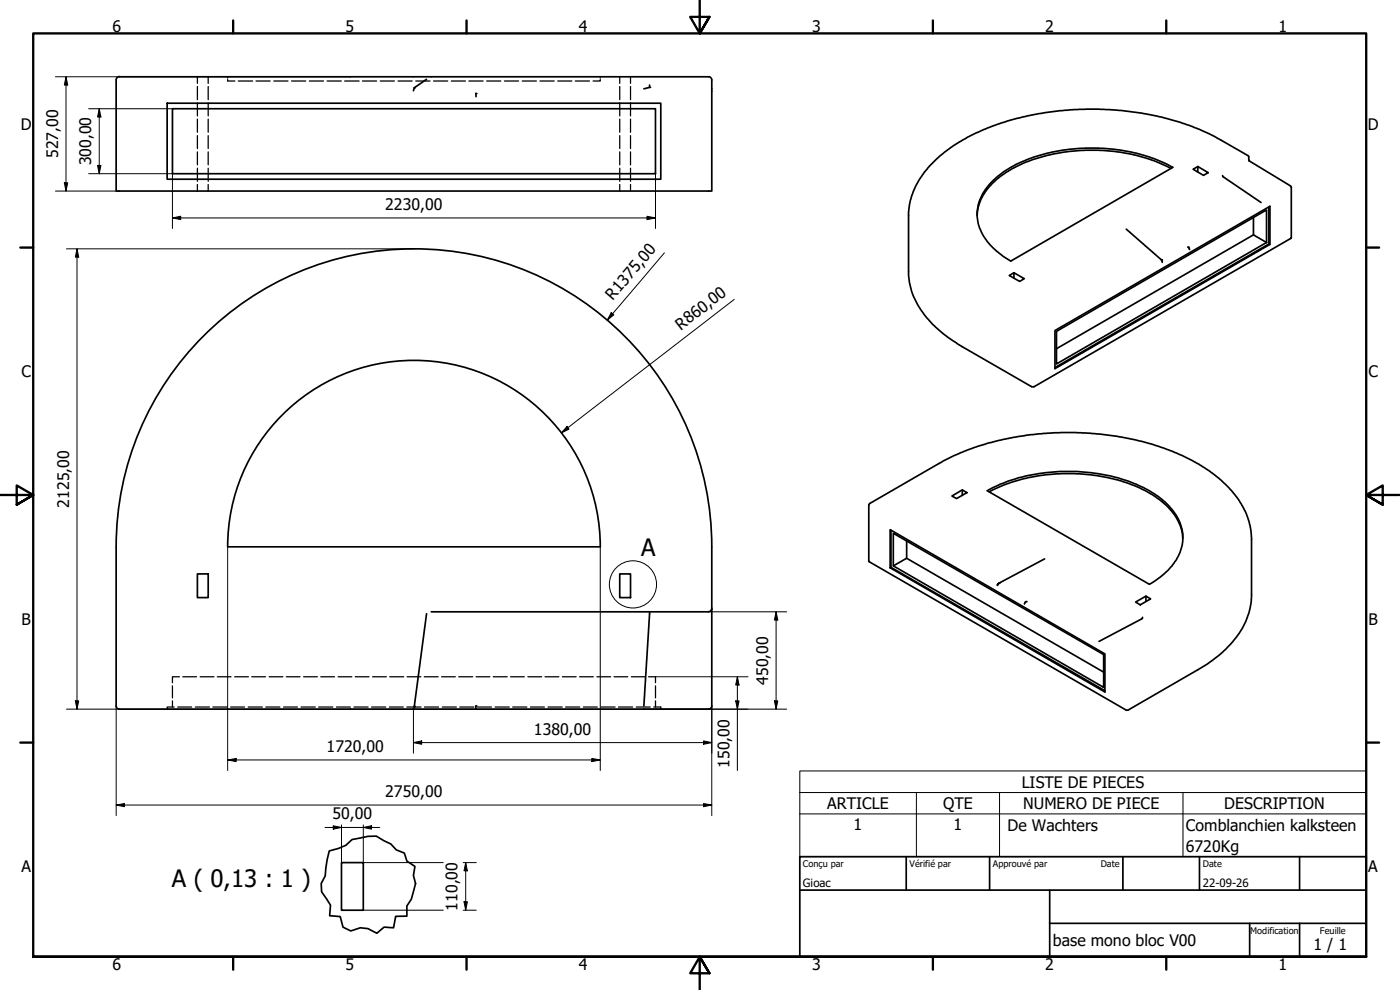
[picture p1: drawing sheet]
<svg xmlns="http://www.w3.org/2000/svg" width="420mm" height="297mm" viewBox="0 0 420 297" stroke-linecap="round" stroke-linejoin="round" font-family="sans-serif">
<!-- layer: Visible (ISO) -->
<g fill="none" stroke="#000" stroke-width=".51">
<path d="M35.8 23h177.1l.7 .9v33.4h-178.7v-33.3M35.8 23a.98 .98 0 0 0-.9 1M50.2 31h148.1v22.8h-148.1zM51.8 32.6h144.9v19.5h-144.9zM128 23.8l-3.7 2.5-.2 .9M142.8 28.1l.1 .9M194.9 25.5v.7l-1.7 .5M297.6 54.7a37.3 37.3 0 0 1 20.9-9.6 53.1 53.1 0 0 1 33.5 5.1l-48.7 28.1a19.3 19.3 0 0 1-9.7-11.3 13.2 13.2 0 0 1 4-12.3zM351.4 50.5a54.5 54.5 0 0 0-42.9-2.1 25 25 0 0 0-14 11.1l-1 3-.3 2.1M358.1 50.8l1.4-.8 3.1 1.8-1.4 .8zM359.5 50v1.6M366.9 52.7l.3 .4 11.3 7.7"/>
<path d="M374.6 46.7l.2 .4M374.6 46.7l-10-5.7-4.7-2.2-6.8-2.4-4.6-1.3-5.7-1.1-9.9-1.1-7.1-.1-4.5 .1-10.8 1.4-5.2 1.2-4.9 1.4-7.5 3-2.7 1.4-4.2 2.5-4 3-3.1 3.1-3.1 4.1-1.8 3.6-.8 2.4-.4 2.4-.1 19.1a24 24 0 0 0 9.6 18l2.2 1.7 4.2 2.8 20.9 12h.8l77.1-44.5v-15.4l-12.6-7.8-.1-1.2M338 68.8l10.6 9.2 .2 .7M356.6 74.2l.4 .7M376.2 65.3v5.2l3.9 2.3M376.2 70.5l-59.1 34.1M380.8 62.1v11.1M381.1 73.3v-11.4l-64.5 37.3v11.4l64.5-37.3-.3-.1-64.2 37.1M302.9 82.7l1.4-.9 3.1 1.8-1.4 .8zM304.3 81.8v1.7M317.1 99.4l63-36.4v9.8l-63 36.4zM261 151.1l21.9-12.7 3.4-1.7 7.1-2.8 6.4-1.8 8.1-1.5 10.5-.8h4.6l6.9 .4 5.4 .7 5.3 1 5.5 1.5 4.8 1.7 3.7 1.5 5.3 2.7 3 2 3.1 2.3 2.9 2.8 2.2 2.7 1.5 2.1 1.4 2.9 .8 2.3 .6 2.7 .2 2.1v17.3a23.5 23.5 0 0 1-8.6 17.1l-5 3.8-23.4 13.6-.5 .1-77.3-44.6-.1-16.9 .3-.5"/>
<path d="M267.1 158.9l64.5 37.3v11.4l-64.5-37.2zM267.4 159.1v11.1M285.7 148.8l3.1-1.8 1.4 .8-3.1 1.8zM288.8 147v1.6M296.3 147.2a52.4 52.4 0 0 1 30.5-5.4 40.8 40.8 0 0 1 23.1 9.1 13.5 13.5 0 0 1 4.6 13.6 19.3 19.3 0 0 1-9.6 10.8zM296.9 147.6a54.5 54.5 0 0 1 42.8-2.1 24.6 24.6 0 0 1 14 11.1l.9 2.5 .4 2.5M34.9 164.1v47.7a.98 .98 0 0 0 .9 1M34.9 164a89.4 89.4 0 0 1 89.3-89.3 89.4 89.4 0 0 1 89.4 89.3M59.2 172.2h3.3v7.1h-3.3zM68.3 164a55.9 55.9 0 0 1 56-55.9 55.9 55.9 0 0 1 55.8 55.9M68.3 164.1h111.8M186 172.2h3.2v7.1h-3.2z"/>
<path d="M213.6 164.1v47.7a.98 .98 0 0 1-1 1h-176.8M267.1 170.4l.3-.2 64.2 37M268.1 160l63.1 36.4v9.8l-63.1-36.4zM268.1 169.8l4-2.3 59.1 34.2M272.1 162.3v5.2M313.5 167.7l-13.7 7.3-.5 .6M343.9 178.9v1.6M128 184.1l-3.7 28.2-.2 .5M194.9 183.6l-1.7 28.2M213.6 182.5l-.4 .9-.5 .2h-83.3M307.9 180.5l-.4 .7M340.8 180.6l3.1-1.7 1.4 .8-3.1 1.8z"/>
<path d="M342.9 185.2l-.2 .5-12.9 6.8M142.8 211.8l.1 1M102.5 258.8h6.5v14.3h-6.5z"/>
</g>
<g fill="#000">
<circle cx="124.3" cy="26.3" r=".25"/>
<circle cx="142.8" cy="28.1" r=".25"/>
<circle cx="194.9" cy="26.2" r=".25"/>
<circle cx="348.6" cy="78" r=".25"/>
<circle cx="356.6" cy="74.2" r=".25"/>
<circle cx="299.8" cy="175" r=".25"/>
<circle cx="307.9" cy="180.5" r=".25"/>
<circle cx="124.3" cy="211.9" r=".25"/>
<circle cx="142.8" cy="211.8" r=".25"/>
</g>
<g fill="none" stroke="#000" stroke-width=".38">
<path d="M59.2 23v2M59.2 26v3.9M59.2 30.8v4M59.2 35.7v4M62.5 23v2M62.5 26v3.9M62.5 30.8v4M62.5 35.7v4M68.3 23v.4M68.3 23.9v.4h2.2M71.5 24.3h4.3M76.8 24.3h4.3"/>
<path d="M82.2 24.3h4.2M87.5 24.3h4.3M92.8 24.3h4.3M98.2 24.3h4.2M103.4 24.3h4.4M108.8 24.3h4.2M114.1 24.3h4.3M119.4 24.3h4.3M124.8 24.3h4.2M130.1 24.3h4.3M135.4 24.3h4.3M140.7 24.3h4.3"/>
<path d="M146 24.3h4.3M151.4 24.3h4.2M156.7 24.3h4.3M162.1 24.3h4.2M167.4 24.3h4.2M172.7 24.3h4.2M180.1 23.9v.4h-2.1M180.1 23v.4M186 23v2M186 26v3.9M186 30.8v4M186 35.7v4"/>
<path d="M189.2 23v2M189.2 26v3.9M189.2 30.8v4M189.2 35.7v4M59.2 40.7v3.9M59.2 45.6v3.9M59.2 50.5v3.9M59.2 55.4v1.9M62.5 40.7v3.9M62.5 45.6v3.9M62.5 50.5v3.9M62.5 55.4v1.9"/>
<path d="M186 40.7v3.9M186 45.6v3.9M186 50.5v3.9M186 55.4v1.9M189.2 40.7v3.9M189.2 45.6v3.9M189.2 50.5v3.9M189.2 55.4v1.9M50.2 212.6v.2M51.8 205.8v3.6M51.8 210.3v1.8M52.3 212.1h-2.1v.2"/>
<path d="M53.3 212.1h4.2M53.8 203.1h-2v1.7M54.9 203.1h4.1M58.6 212.1h4.3M60.1 203.1h4.1M63.9 212.1h4.2M65.2 203.1h4.1M69.2 212.1h4.2M70.4 203.1h4.1M74.5 212.1h4.2M75.6 203.1h4.1M79.8 212.1h4.2"/>
<path d="M80.8 203.1h4.1M85.1 212.1h4.2M85.9 203.1h4.1M90.4 212.1h4.2M91.1 203.1h4.1M95.6 212.1h4.3M96.3 203.1h4.1M101 212.1h4.2M101.5 203.1h4.1M106.2 212.1h4.3M106.6 203.1h4.1M111.5 212.1h4.3"/>
<path d="M111.8 203.1h4.2M116.8 212.1h4.2M117 203.1h4.2M122.1 212.1h4.3M122.2 203.1h4.1M127.3 203.1h4.2M127.4 212.1h4.2M132.5 203.1h4.2M132.7 212.1h4.3M137.7 203.1h4.2M138 212.1h4.2M142.9 203.1h4.1"/>
<path d="M143.3 212.1h4.2M148 203.1h4.2M148.6 212.1h4.2M153.2 203.1h4.2M153.9 212.1h4.2M158.4 203.1h4.2M159.2 212.1h4.2M163.6 203.1h4.1M164.5 212.1h4.2M168.8 203.1h4.1M169.7 212.1h4.3M173.9 203.1h4.2"/>
<path d="M175.1 212.1h4.2M179.1 203.1h4.2M180.3 212.1h4.3M184.3 203.1h4.1M185.6 212.1h4.3M189.5 203.1h4.1M190.9 212.1h4.2M194.6 203.1h2.1v1.7M196.2 212.1h2.1v.2M196.7 205.8v3.6M196.7 210.3v1.8M198.3 212.6v.2"/>
</g>
<!-- layer: Ligne interrompue (ISO) -->
<path d="M98.8 255.3l2.8-.7 2.2-1 1.9-1.7 4.7-1h2.6l4.3 2.3 1.6 1.8 2.4 1 .8 2.4 2.4 1.6-.4 2.7 .6 2.4-1.3 4.7-1.3 2v3.1h-3.4l-.6 3.5-2.8-.2-2.2 1.8-2.7-1.4-2.3-.2-2.8 .9-2.4-1.1-.8-3.2-3.2-.2 .3-3.2-2.7-4-.1-2.5 1.2-2.3 .6-4.8z" fill="none" stroke="#000" stroke-width=".51"/>
<circle cx="190" cy="175.3" r="7.1" fill="none" stroke="#000" stroke-width=".3"/>
<!-- layer: Symbole (ISO) -->
<path d="M240 237.8v-6.5h170v6.5M240 237.8h170v6.4M240 237.8v19.2h170v-12.8M275 237.8v19.2M300 237.8v19.2M355 237.8v19.2M240 244.2h170" fill="none" stroke="#000" stroke-width=".3"/>
<!-- layer: Cadre (ISO) -->
<g fill="none" stroke="#000" stroke-width=".7">
<path d="M70 6.1v3.9M140 6.1v3.9M210 0v10l-2.9-4.9h5.8l-2.9 4.9 2.9-4.9M280 6.1v3.9M350 6.1v3.9M6.1 74.3h3.9M410 74.3h3.9M0 148.5h10l-5-2.8v5.7l5-2.9-5 2.9M420 148.5h-10l5-2.8v5.7l-5-2.9 5 2.9M6.1 222.8h3.9M410 222.8h3.9M10 287.1v-277.1h400v277.1h-400h400"/>
<path d="M70 287.1v3.8M140 287.1v3.8M212.9 292l-2.9-4.9 2.9 4.9h-5.8l2.9-4.9v9.9M280 287.1v3.8M350 287.1v3.8"/>
</g>
<!-- layer: Titre (ISO) -->
<path d="M240 257h170v30.1h-170zM272 257v10.1M297 257v10.1M337 257v10.1M360 257v10.1M390 257v10.1M240 267.1h170M315 277h95M315 267.1v20M375 277v10.1M390 277v10.1" fill="none" stroke="#000" stroke-width=".51"/>
<!-- layer: Cote (ISO) -->
<g fill="none" stroke="#000" stroke-width=".3">
<path d="M16.6 23h88.6M19.8 23l.5 2.5h-1zM19.8 23v34.3M26.6 32.6h25.2M29.8 32.6l.5 2.5h-1zM29.8 32.6v19.5M16.6 57.3h19.2M19.3 54.8h1l-.5 2.5zM26.6 52.1h25.2v16.5M29.3 49.6h1l-.5 2.5zM196.7 52.1v16.5M19.9 74.7h104.3"/>
<path d="M23.1 74.7l.5 2.4h-1zM23.1 74.7v138.1M51.8 65.4l2.4-.5v1zM51.8 65.4h144.9M194.2 64.9l2.5 .5-2.5 .5zM199.4 75.9l-17.2 20.2M183.5 93.8l.7 .7-2 1.6zM220.3 89.8l-51.8 40.1M170.2 127.9l.6 .9-2.3 1.1zM68.3 164.1v67.1M180.1 164.1v67.1M212.7 183.6h23.4"/>
<path d="M232.9 183.6l.5 2.4h-1zM232.9 183.6v29.2M19.9 212.8h216.2M22.6 210.3h1l-.5 2.5zM34.9 211.8v32.9M124.1 212.8v13.2M196.7 203.1h27.8M213.6 211.8v32.9M220.8 210.3h1l-.5 2.5zM221.3 203.1l.5 2.4h-1zM221.3 203.1v28.1M232.4 210.3h1l-.5 2.5z"/>
<path d="M68.3 228l2.6-.4v.9zM68.3 228h111.8M124.1 222.8l2.5-.5v1zM124.1 222.8h89.5M177.6 227.6l2.5 .4-2.5 .5zM211.1 222.3l2.5 .5-2.5 .5zM34.9 241.5l2.4-.4v.9zM34.9 241.5h178.7M97.5 248.3h16.5M100 247.8l2.5 .5-2.5 .5zM102.5 247.5v11.3M109 248.3l2.5-.5v1z"/>
<path d="M109 247.5v11.3h24M139 258.8h3.9M139.8 258.8l.5 2.5h-1zM139.8 258.8v14.3M211.1 241.1l2.5 .4-2.5 .5zM109 273.1h24M139 273.1h3.9M139.3 270.6h1l-.5 2.5z"/>
</g>
<g fill="#000">
<path d="M19.8 23l.5 2.5h-1z" fill-rule="evenodd"/>
<path d="M29.8 32.6l.5 2.5h-1z" fill-rule="evenodd"/>
<path d="M19.3 54.8h1l-.5 2.5z" fill-rule="evenodd"/>
<path d="M29.3 49.6h1l-.5 2.5z" fill-rule="evenodd"/>
<path d="M23.1 74.7l.5 2.4h-1z" fill-rule="evenodd"/>
<path d="M51.8 65.4l2.4-.5v1z" fill-rule="evenodd"/>
<path d="M194.2 64.9l2.5 .5-2.5 .5z" fill-rule="evenodd"/>
<path d="M183.5 93.8l.7 .7-2 1.6z" fill-rule="evenodd"/>
<path d="M170.2 127.9l.6 .9-2.3 1.1z" fill-rule="evenodd"/>
<path d="M232.9 183.6l.5 2.4h-1z" fill-rule="evenodd"/>
<path d="M22.6 210.3h1l-.5 2.5z" fill-rule="evenodd"/>
<path d="M220.8 210.3h1l-.5 2.5z" fill-rule="evenodd"/>
<path d="M221.3 203.1l.5 2.4h-1z" fill-rule="evenodd"/>
<path d="M232.4 210.3h1l-.5 2.5z" fill-rule="evenodd"/>
<path d="M68.3 228l2.6-.4v.9z" fill-rule="evenodd"/>
<path d="M124.1 222.8l2.5-.5v1z" fill-rule="evenodd"/>
<path d="M177.6 227.6l2.5 .4-2.5 .5z" fill-rule="evenodd"/>
<path d="M211.1 222.3l2.5 .5-2.5 .5z" fill-rule="evenodd"/>
<path d="M34.9 241.5l2.4-.4v.9z" fill-rule="evenodd"/>
<path d="M100 247.8l2.5 .5-2.5 .5z" fill-rule="evenodd"/>
<path d="M109 248.3l2.5-.5v1z" fill-rule="evenodd"/>
<path d="M211.1 241.1l2.5 .4-2.5 .5z" fill-rule="evenodd"/>
<path d="M139.3 270.6h1l-.5 2.5z" fill-rule="evenodd"/>
<path d="M139.8 258.8l.5 2.5h-1z" fill-rule="evenodd"/>
</g>
<g font-size="7.2">
<text x="192.4" y="166.7">A</text>
<text x="51.6" y="266.1">A ( 0,13 : 1 )</text>
</g>
<g font-size="4.8">
<text x="33.7" y="9.6">6</text>
<text x="103.7" y="9.6">5</text>
<text x="173.7" y="9.6">4</text>
<text x="243.7" y="9.6">3</text>
<text x="313.7" y="9.6">2</text>
<text x="383.7" y="9.6">1</text>
<text x="6.2" y="38.9">D</text>
<text x="410.5" y="38.9">D</text>
<text x="17.5" y="47.5" transform="rotate(-90 17.5 47.5)">527,00</text>
<text x="27.4" y="49.6" transform="rotate(-90 27.4 49.6)">300,00</text>
<text x="115.6" y="63">2230,00</text>
<text x="184" y="90.3" transform="rotate(-50 184 90.3)">R1375,00</text>
<text x="204.3" y="99.2" transform="rotate(-38 204.3 99.2)">R860,00</text>
<text x="6.4" y="113.1">C</text>
<text x="410.7" y="113.1">C</text>
<text x="20.8" y="152.3" transform="rotate(-90 20.8 152.3)">2125,00</text>
<text x="6.4" y="187.4">B</text>
<text x="410.7" y="187.4">B</text>
<text x="230.5" y="205.5" transform="rotate(-90 230.5 205.5)">450,00</text>
<text x="160.2" y="220.4">1380,00</text>
<text x="98" y="225.7">1720,00</text>
<text x="218.9" y="230.4" transform="rotate(-90 218.9 230.4)">150,00</text>
<text x="115.6" y="239.2">2750,00</text>
<text x="306.6" y="236.3">LISTE DE PIECES</text>
<text x="99.8" y="245.9">50,00</text>
<text x="248.3" y="242.7">ARTICLE</text>
<text x="283" y="242.7">QTE</text>
<text x="307.1" y="242.7">NUMERO DE PIECE</text>
<text x="367.4" y="242.7">DESCRIPTION</text>
<text x="256.2" y="249.2">1</text>
<text x="286.2" y="249.2">1</text>
<text x="302.4" y="249.2">De Wachters</text>
<text x="355.9" y="249.2">Comblanchien kalksteen</text>
<text x="355.9" y="255.6">6720Kg</text>
<text x="6.4" y="261.7">A</text>
<text x="410.7" y="261.7">A</text>
<text x="137.4" y="273.2" transform="rotate(-90 137.4 273.2)">110,00</text>
<text x="316" y="283.8">base mono bloc V00</text>
<text x="394.2" y="285">1 / 1</text>
<text x="33.7" y="290.9">6</text>
<text x="103.7" y="290.9">5</text>
<text x="173.7" y="290.9">4</text>
<text x="243.7" y="290.9">3</text>
<text x="313.7" y="290.9">2</text>
<text x="383.7" y="290.9">1</text>
</g>
<g font-size="3.4">
<text x="241" y="266">Gioac</text>
<text x="361" y="266">22-09-26</text>
</g>
<g font-size="2.7">
<text x="241" y="260.1">Conçu par</text>
<text x="273" y="260.3">Vérifié par</text>
<text x="298" y="260.3">Approuvé par</text>
<text x="330.3" y="260">Date</text>
<text x="361" y="260">Date</text>
<text x="375.2" y="280.1">Modification</text>
<text x="396.1" y="280.1">Feuille</text>
</g>
</svg>
